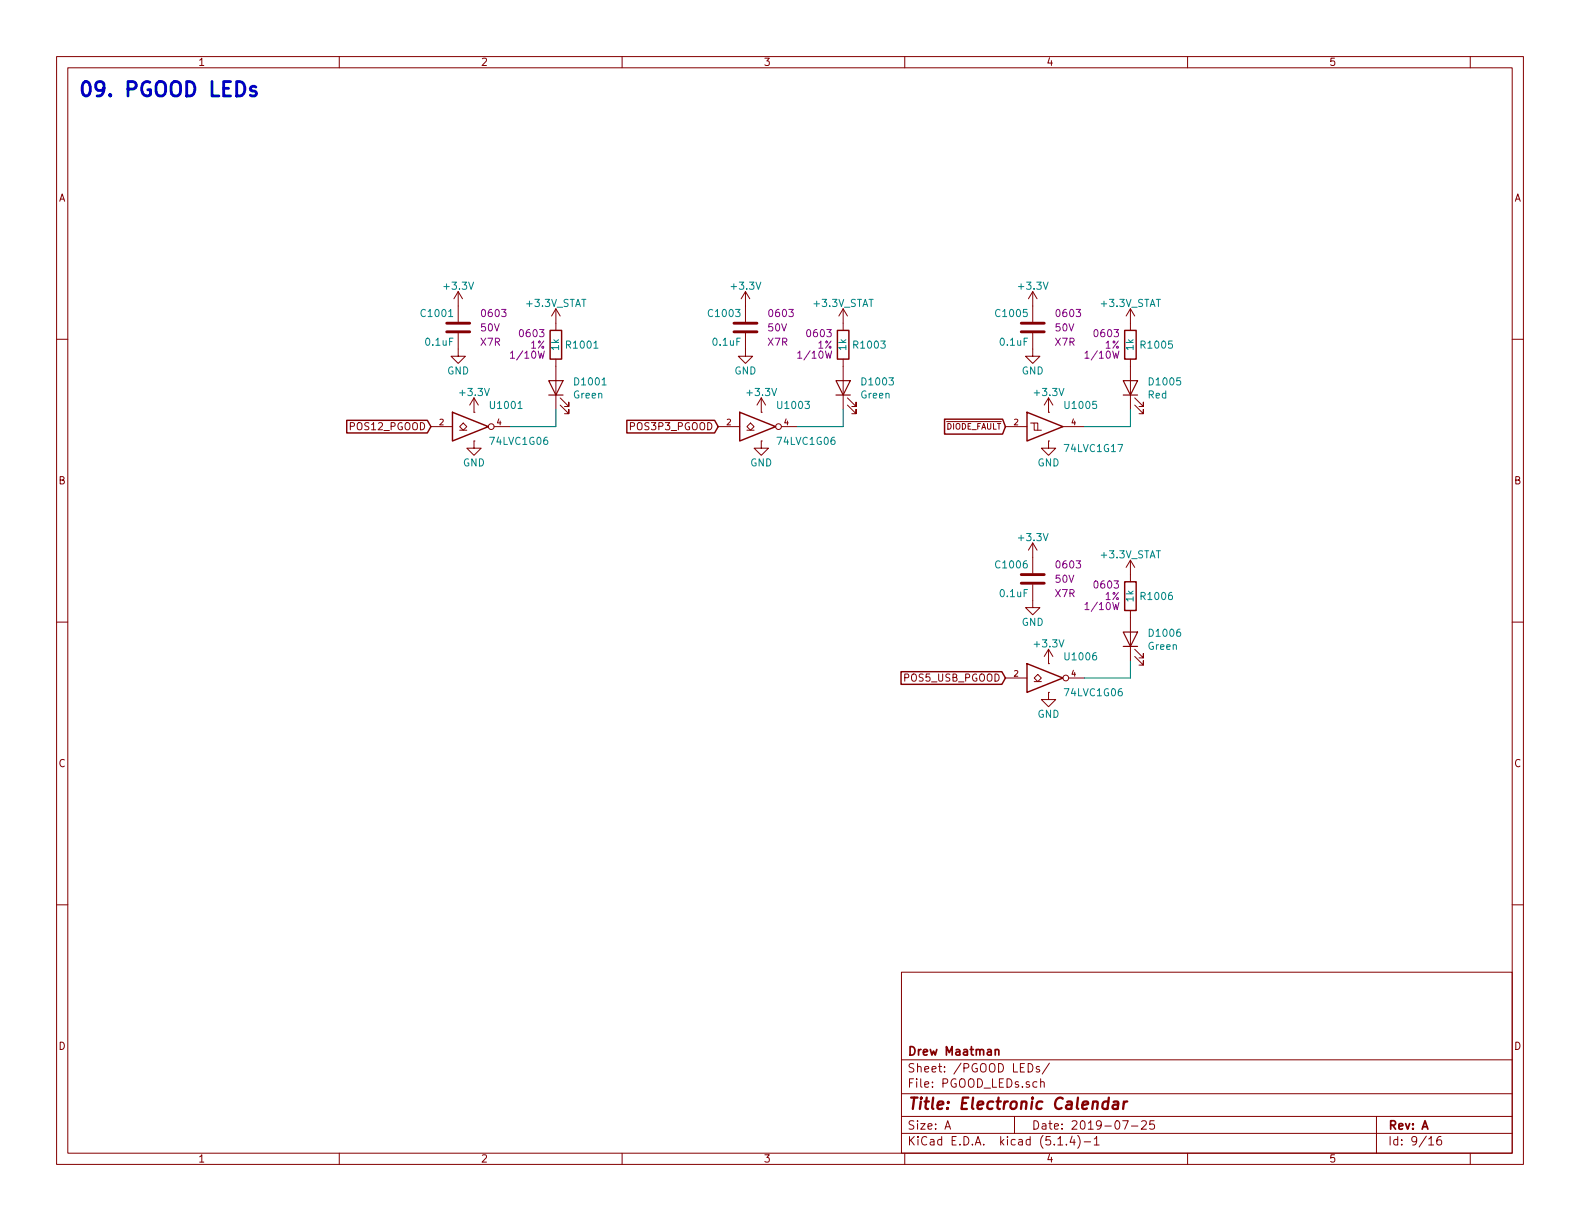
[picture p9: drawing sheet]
EESchema Schematic File Version 4
LIBS:Electronic_Calendar-cache
EELAYER 29 0
EELAYER END
$Descr A 11000 8500
encoding utf-8
Sheet 9 16
Title "Electronic Calendar"
Date "2019-07-25"
Rev "A"
Comp "Drew Maatman"
Comment1 ""
Comment2 ""
Comment3 ""
Comment4 ""
$EndDescr
$Comp
L Custom_Library:C_Custom C?
U 1 1
P 3190 2280
AR Path="/5BAAE1F3/5CB89777" Ref="C?"  Part="1" 
AR Path="/5BAAE1CB/5CB89777" Ref="C?"  Part="1" 
AR Path="/5BE48F98/5CB89777" Ref="C?"  Part="1" 
AR Path="/5CAD2D97/5CB89777" Ref="C?"  Part="1" 
AR Path="/5CB7A8BC/5CB89777" Ref="C?"  Part="1" 
AR Path="/5CB7A8C3/5CB89777" Ref="C?"  Part="1" 
AR Path="/5CE10A3F/5CB89777" Ref="C1001"  Part="1" 
F 0 "C1001" H 3215 2380 50  0000 L CNN
F 1 "0.1uF" H 3215 2180 50  0000 L CNN
F 2 "Capacitors_SMD:C_0603" H 3228 2130 50  0001 C CNN
F 3 "" H 3215 2380 50  0001 C CNN
F 4 "311-1344-1-ND" H 3615 2780 60  0001 C CNN "Digi-Key PN"
F 5 "0603" H 3040 2380 50  0000 R CNN "display_footprint"
F 6 "50V" H 3040 2280 50  0000 R CNN "Voltage"
F 7 "X7R" H 3040 2180 50  0000 R CNN "Dielectric"
	1    3190 2280
	-1   0    0    -1  
$EndComp
$Comp
L Device:LED D?
U 1 1
P 3870 2700
AR Path="/5BB844FD/5CB89785" Ref="D?"  Part="1" 
AR Path="/5BF346B3/5CB89785" Ref="D?"  Part="1" 
AR Path="/5BAAE1F3/5CB89785" Ref="D?"  Part="1" 
AR Path="/5CAD2D97/5CB89785" Ref="D?"  Part="1" 
AR Path="/5CB7A8BC/5CB89785" Ref="D?"  Part="1" 
AR Path="/5CB7A8C3/5CB89785" Ref="D?"  Part="1" 
AR Path="/5CE10A3F/5CB89785" Ref="D1001"  Part="1" 
F 0 "D1001" V 3909 2583 50  0000 R CNN
F 1 "Green" V 3818 2583 50  0000 R CNN
F 2 "LEDs:LED_0603" H 3870 2700 50  0001 C CNN
F 3 "~" H 3870 2700 50  0001 C CNN
F 4 "160-1446-1-ND" H -1290 -3620 50  0001 C CNN "Digi-Key PN"
	1    3870 2700
	0    -1   -1   0   
$EndComp
Wire Wire Line
	3550 2970 3870 2970
Wire Wire Line
	3870 2970 3870 2850
$Comp
L Custom_Library:R_Custom R?
U 1 1
P 3870 2400
AR Path="/5BAAE1F3/5CB89791" Ref="R?"  Part="1" 
AR Path="/5BAAE1DC/5CB89791" Ref="R?"  Part="1" 
AR Path="/5BAAE16C/5CB89791" Ref="R?"  Part="1" 
AR Path="/5BB844FD/5CB89791" Ref="R?"  Part="1" 
AR Path="/5BF346B3/5CB89791" Ref="R?"  Part="1" 
AR Path="/5CAD2D97/5CB89791" Ref="R?"  Part="1" 
AR Path="/5CB7A8BC/5CB89791" Ref="R?"  Part="1" 
AR Path="/5CB7A8C3/5CB89791" Ref="R?"  Part="1" 
AR Path="/5CE10A3F/5CB89791" Ref="R1001"  Part="1" 
F 0 "R1001" H 3810 2400 50  0000 R CNN
F 1 "1k" V 3870 2400 50  0000 C CNN
F 2 "Resistors_SMD:R_0603" H 3870 2400 50  0001 C CNN
F 3 "" H 3870 2400 50  0001 C CNN
F 4 "0603" H 3940 2480 50  0000 L CNN "display_footprint"
F 5 "1%" H 3940 2400 50  0000 L CNN "Tolerance"
F 6 "1/10W" H 3940 2330 50  0000 L CNN "Wattage"
F 7 "RMCF0603FT1K00CT-ND" H 4170 2800 60  0001 C CNN "Digi-Key PN"
	1    3870 2400
	-1   0    0    -1  
$EndComp
$Comp
L power:+3.3V #PWR?
U 1 1
P 3300 2870
AR Path="/5CB7A8BC/5CB8979D" Ref="#PWR?"  Part="1" 
AR Path="/5CB7A8C3/5CB8979D" Ref="#PWR?"  Part="1" 
AR Path="/5CE10A3F/5CB8979D" Ref="#PWR01005"  Part="1" 
F 0 "#PWR01005" H 3300 2720 50  0001 C CNN
F 1 "+3.3V" H 3300 3010 50  0000 C CNN
F 2 "" H 3300 2870 50  0001 C CNN
F 3 "" H 3300 2870 50  0001 C CNN
	1    3300 2870
	1    0    0    -1  
$EndComp
$Comp
L power:+3.3V #PWR?
U 1 1
P 3190 2130
AR Path="/5CB7A8BC/5CB897A3" Ref="#PWR?"  Part="1" 
AR Path="/5CB7A8C3/5CB897A3" Ref="#PWR?"  Part="1" 
AR Path="/5CE10A3F/5CB897A3" Ref="#PWR01001"  Part="1" 
F 0 "#PWR01001" H 3190 1980 50  0001 C CNN
F 1 "+3.3V" H 3190 2270 50  0000 C CNN
F 2 "" H 3190 2130 50  0001 C CNN
F 3 "" H 3190 2130 50  0001 C CNN
	1    3190 2130
	1    0    0    -1  
$EndComp
$Comp
L power:GND #PWR?
U 1 1
P 3300 3070
AR Path="/5CB7A8BC/5CB897A9" Ref="#PWR?"  Part="1" 
AR Path="/5CB7A8C3/5CB897A9" Ref="#PWR?"  Part="1" 
AR Path="/5CE10A3F/5CB897A9" Ref="#PWR01006"  Part="1" 
F 0 "#PWR01006" H 3300 2820 50  0001 C CNN
F 1 "GND" H 3300 2920 50  0000 C CNN
F 2 "" H 3300 3070 50  0001 C CNN
F 3 "" H 3300 3070 50  0001 C CNN
	1    3300 3070
	1    0    0    -1  
$EndComp
$Comp
L power:GND #PWR?
U 1 1
P 3190 2430
AR Path="/5CB7A8BC/5CB897AF" Ref="#PWR?"  Part="1" 
AR Path="/5CB7A8C3/5CB897AF" Ref="#PWR?"  Part="1" 
AR Path="/5CE10A3F/5CB897AF" Ref="#PWR01002"  Part="1" 
F 0 "#PWR01002" H 3190 2180 50  0001 C CNN
F 1 "GND" H 3190 2280 50  0000 C CNN
F 2 "" H 3190 2430 50  0001 C CNN
F 3 "" H 3190 2430 50  0001 C CNN
	1    3190 2430
	1    0    0    -1  
$EndComp
$Comp
L Custom_Library:C_Custom C?
U 1 1
P 5190 2280
AR Path="/5BAAE1F3/5CB97030" Ref="C?"  Part="1" 
AR Path="/5BAAE1CB/5CB97030" Ref="C?"  Part="1" 
AR Path="/5BE48F98/5CB97030" Ref="C?"  Part="1" 
AR Path="/5CAD2D97/5CB97030" Ref="C?"  Part="1" 
AR Path="/5CB7A8BC/5CB97030" Ref="C?"  Part="1" 
AR Path="/5CB7A8C3/5CB97030" Ref="C?"  Part="1" 
AR Path="/5CE10A3F/5CB97030" Ref="C1003"  Part="1" 
F 0 "C1003" H 5215 2380 50  0000 L CNN
F 1 "0.1uF" H 5215 2180 50  0000 L CNN
F 2 "Capacitors_SMD:C_0603" H 5228 2130 50  0001 C CNN
F 3 "" H 5215 2380 50  0001 C CNN
F 4 "311-1344-1-ND" H 5615 2780 60  0001 C CNN "Digi-Key PN"
F 5 "0603" H 5040 2380 50  0000 R CNN "display_footprint"
F 6 "50V" H 5040 2280 50  0000 R CNN "Voltage"
F 7 "X7R" H 5040 2180 50  0000 R CNN "Dielectric"
	1    5190 2280
	-1   0    0    -1  
$EndComp
$Comp
L Device:LED D?
U 1 1
P 5870 2700
AR Path="/5BB844FD/5CB9703B" Ref="D?"  Part="1" 
AR Path="/5BF346B3/5CB9703B" Ref="D?"  Part="1" 
AR Path="/5BAAE1F3/5CB9703B" Ref="D?"  Part="1" 
AR Path="/5CAD2D97/5CB9703B" Ref="D?"  Part="1" 
AR Path="/5CB7A8BC/5CB9703B" Ref="D?"  Part="1" 
AR Path="/5CB7A8C3/5CB9703B" Ref="D?"  Part="1" 
AR Path="/5CE10A3F/5CB9703B" Ref="D1003"  Part="1" 
F 0 "D1003" V 5909 2583 50  0000 R CNN
F 1 "Green" V 5818 2583 50  0000 R CNN
F 2 "LEDs:LED_0603" H 5870 2700 50  0001 C CNN
F 3 "~" H 5870 2700 50  0001 C CNN
F 4 "160-1446-1-ND" H 710 -3620 50  0001 C CNN "Digi-Key PN"
	1    5870 2700
	0    -1   -1   0   
$EndComp
Wire Wire Line
	5550 2970 5870 2970
Wire Wire Line
	5870 2970 5870 2850
$Comp
L Custom_Library:R_Custom R?
U 1 1
P 5870 2400
AR Path="/5BAAE1F3/5CB9704B" Ref="R?"  Part="1" 
AR Path="/5BAAE1DC/5CB9704B" Ref="R?"  Part="1" 
AR Path="/5BAAE16C/5CB9704B" Ref="R?"  Part="1" 
AR Path="/5BB844FD/5CB9704B" Ref="R?"  Part="1" 
AR Path="/5BF346B3/5CB9704B" Ref="R?"  Part="1" 
AR Path="/5CAD2D97/5CB9704B" Ref="R?"  Part="1" 
AR Path="/5CB7A8BC/5CB9704B" Ref="R?"  Part="1" 
AR Path="/5CB7A8C3/5CB9704B" Ref="R?"  Part="1" 
AR Path="/5CE10A3F/5CB9704B" Ref="R1003"  Part="1" 
F 0 "R1003" H 5810 2400 50  0000 R CNN
F 1 "1k" V 5870 2400 50  0000 C CNN
F 2 "Resistors_SMD:R_0603" H 5870 2400 50  0001 C CNN
F 3 "" H 5870 2400 50  0001 C CNN
F 4 "0603" H 5940 2480 50  0000 L CNN "display_footprint"
F 5 "1%" H 5940 2400 50  0000 L CNN "Tolerance"
F 6 "1/10W" H 5940 2330 50  0000 L CNN "Wattage"
F 7 "RMCF0603FT1K00CT-ND" H 6170 2800 60  0001 C CNN "Digi-Key PN"
	1    5870 2400
	-1   0    0    -1  
$EndComp
$Comp
L power:+3.3V #PWR?
U 1 1
P 5300 2870
AR Path="/5CB7A8BC/5CB9705F" Ref="#PWR?"  Part="1" 
AR Path="/5CB7A8C3/5CB9705F" Ref="#PWR?"  Part="1" 
AR Path="/5CE10A3F/5CB9705F" Ref="#PWR01015"  Part="1" 
F 0 "#PWR01015" H 5300 2720 50  0001 C CNN
F 1 "+3.3V" H 5300 3010 50  0000 C CNN
F 2 "" H 5300 2870 50  0001 C CNN
F 3 "" H 5300 2870 50  0001 C CNN
	1    5300 2870
	1    0    0    -1  
$EndComp
$Comp
L power:+3.3V #PWR?
U 1 1
P 5190 2130
AR Path="/5CB7A8BC/5CB97069" Ref="#PWR?"  Part="1" 
AR Path="/5CB7A8C3/5CB97069" Ref="#PWR?"  Part="1" 
AR Path="/5CE10A3F/5CB97069" Ref="#PWR01011"  Part="1" 
F 0 "#PWR01011" H 5190 1980 50  0001 C CNN
F 1 "+3.3V" H 5190 2270 50  0000 C CNN
F 2 "" H 5190 2130 50  0001 C CNN
F 3 "" H 5190 2130 50  0001 C CNN
	1    5190 2130
	1    0    0    -1  
$EndComp
$Comp
L power:GND #PWR?
U 1 1
P 5300 3070
AR Path="/5CB7A8BC/5CB97073" Ref="#PWR?"  Part="1" 
AR Path="/5CB7A8C3/5CB97073" Ref="#PWR?"  Part="1" 
AR Path="/5CE10A3F/5CB97073" Ref="#PWR01016"  Part="1" 
F 0 "#PWR01016" H 5300 2820 50  0001 C CNN
F 1 "GND" H 5300 2920 50  0000 C CNN
F 2 "" H 5300 3070 50  0001 C CNN
F 3 "" H 5300 3070 50  0001 C CNN
	1    5300 3070
	1    0    0    -1  
$EndComp
$Comp
L power:GND #PWR?
U 1 1
P 5190 2430
AR Path="/5CB7A8BC/5CB9707D" Ref="#PWR?"  Part="1" 
AR Path="/5CB7A8C3/5CB9707D" Ref="#PWR?"  Part="1" 
AR Path="/5CE10A3F/5CB9707D" Ref="#PWR01012"  Part="1" 
F 0 "#PWR01012" H 5190 2180 50  0001 C CNN
F 1 "GND" H 5190 2280 50  0000 C CNN
F 2 "" H 5190 2430 50  0001 C CNN
F 3 "" H 5190 2430 50  0001 C CNN
	1    5190 2430
	1    0    0    -1  
$EndComp
Text GLabel 3000 2970 0    50   Input ~ 0
POS12_PGOOD
$Comp
L Custom_Library:74LVC1G06_Power U1001
U 1 1
P 3300 2970
F 0 "U1001" H 3400 3120 50  0000 L CNN
F 1 "74LVC1G06" H 3400 2870 50  0000 L CNN
F 2 "TO_SOT_Packages_SMD:SOT-353_SC-70-5" H 3300 3020 50  0001 C CNN
F 3 "http://www.ti.com/lit/ds/symlink/sn74lvc1g06.pdf" H 3300 2970 50  0001 C CNN
F 4 "296-8484-1-ND" H 3300 2970 50  0001 C CNN "Digi-Key PN"
	1    3300 2970
	1    0    0    -1  
$EndComp
$Comp
L Custom_Library:74LVC1G06_Power U1003
U 1 1
P 5300 2970
F 0 "U1003" H 5400 3120 50  0000 L CNN
F 1 "74LVC1G06" H 5400 2870 50  0000 L CNN
F 2 "TO_SOT_Packages_SMD:SOT-353_SC-70-5" H 5300 3020 50  0001 C CNN
F 3 "http://www.ti.com/lit/ds/symlink/sn74lvc1g06.pdf" H 5300 2970 50  0001 C CNN
F 4 "296-8484-1-ND" H 5300 2970 50  0001 C CNN "Digi-Key PN"
	1    5300 2970
	1    0    0    -1  
$EndComp
Text GLabel 5000 2970 0    50   Input ~ 0
POS3P3_PGOOD
$Comp
L Custom_Library:C_Custom C?
U 1 1
P 7190 2280
AR Path="/5BAAE1F3/5CBB462A" Ref="C?"  Part="1" 
AR Path="/5BAAE1CB/5CBB462A" Ref="C?"  Part="1" 
AR Path="/5BE48F98/5CBB462A" Ref="C?"  Part="1" 
AR Path="/5CAD2D97/5CBB462A" Ref="C?"  Part="1" 
AR Path="/5CB7A8BC/5CBB462A" Ref="C?"  Part="1" 
AR Path="/5CB7A8C3/5CBB462A" Ref="C?"  Part="1" 
AR Path="/5CE10A3F/5CBB462A" Ref="C1005"  Part="1" 
F 0 "C1005" H 7215 2380 50  0000 L CNN
F 1 "0.1uF" H 7215 2180 50  0000 L CNN
F 2 "Capacitors_SMD:C_0603" H 7228 2130 50  0001 C CNN
F 3 "" H 7215 2380 50  0001 C CNN
F 4 "311-1344-1-ND" H 7615 2780 60  0001 C CNN "Digi-Key PN"
F 5 "0603" H 7040 2380 50  0000 R CNN "display_footprint"
F 6 "50V" H 7040 2280 50  0000 R CNN "Voltage"
F 7 "X7R" H 7040 2180 50  0000 R CNN "Dielectric"
	1    7190 2280
	-1   0    0    -1  
$EndComp
$Comp
L Device:LED D?
U 1 1
P 7870 2700
AR Path="/5BB844FD/5CBB4635" Ref="D?"  Part="1" 
AR Path="/5BF346B3/5CBB4635" Ref="D?"  Part="1" 
AR Path="/5BAAE1F3/5CBB4635" Ref="D?"  Part="1" 
AR Path="/5CAD2D97/5CBB4635" Ref="D?"  Part="1" 
AR Path="/5CB7A8BC/5CBB4635" Ref="D?"  Part="1" 
AR Path="/5CB7A8C3/5CBB4635" Ref="D?"  Part="1" 
AR Path="/5CE10A3F/5CBB4635" Ref="D1005"  Part="1" 
F 0 "D1005" V 7909 2583 50  0000 R CNN
F 1 "Red" V 7818 2583 50  0000 R CNN
F 2 "LEDs:LED_0603" H 7870 2700 50  0001 C CNN
F 3 "~" H 7870 2700 50  0001 C CNN
F 4 "160-1447-1-ND" H 7870 2700 50  0001 C CNN "Digi-Key PN"
	1    7870 2700
	0    -1   -1   0   
$EndComp
Wire Wire Line
	7550 2970 7870 2970
Wire Wire Line
	7870 2970 7870 2850
$Comp
L Custom_Library:R_Custom R?
U 1 1
P 7870 2400
AR Path="/5BAAE1F3/5CBB4645" Ref="R?"  Part="1" 
AR Path="/5BAAE1DC/5CBB4645" Ref="R?"  Part="1" 
AR Path="/5BAAE16C/5CBB4645" Ref="R?"  Part="1" 
AR Path="/5BB844FD/5CBB4645" Ref="R?"  Part="1" 
AR Path="/5BF346B3/5CBB4645" Ref="R?"  Part="1" 
AR Path="/5CAD2D97/5CBB4645" Ref="R?"  Part="1" 
AR Path="/5CB7A8BC/5CBB4645" Ref="R?"  Part="1" 
AR Path="/5CB7A8C3/5CBB4645" Ref="R?"  Part="1" 
AR Path="/5CE10A3F/5CBB4645" Ref="R1005"  Part="1" 
F 0 "R1005" H 7810 2400 50  0000 R CNN
F 1 "1k" V 7870 2400 50  0000 C CNN
F 2 "Resistors_SMD:R_0603" H 7870 2400 50  0001 C CNN
F 3 "" H 7870 2400 50  0001 C CNN
F 4 "0603" H 7940 2480 50  0000 L CNN "display_footprint"
F 5 "1%" H 7940 2400 50  0000 L CNN "Tolerance"
F 6 "1/10W" H 7940 2330 50  0000 L CNN "Wattage"
F 7 "RMCF0603FT1K00CT-ND" H 8170 2800 60  0001 C CNN "Digi-Key PN"
	1    7870 2400
	-1   0    0    -1  
$EndComp
$Comp
L power:+3.3V #PWR?
U 1 1
P 7300 2870
AR Path="/5CB7A8BC/5CBB4659" Ref="#PWR?"  Part="1" 
AR Path="/5CB7A8C3/5CBB4659" Ref="#PWR?"  Part="1" 
AR Path="/5CE10A3F/5CBB4659" Ref="#PWR01025"  Part="1" 
F 0 "#PWR01025" H 7300 2720 50  0001 C CNN
F 1 "+3.3V" H 7300 3010 50  0000 C CNN
F 2 "" H 7300 2870 50  0001 C CNN
F 3 "" H 7300 2870 50  0001 C CNN
	1    7300 2870
	1    0    0    -1  
$EndComp
$Comp
L power:+3.3V #PWR?
U 1 1
P 7190 2130
AR Path="/5CB7A8BC/5CBB4663" Ref="#PWR?"  Part="1" 
AR Path="/5CB7A8C3/5CBB4663" Ref="#PWR?"  Part="1" 
AR Path="/5CE10A3F/5CBB4663" Ref="#PWR01021"  Part="1" 
F 0 "#PWR01021" H 7190 1980 50  0001 C CNN
F 1 "+3.3V" H 7190 2270 50  0000 C CNN
F 2 "" H 7190 2130 50  0001 C CNN
F 3 "" H 7190 2130 50  0001 C CNN
	1    7190 2130
	1    0    0    -1  
$EndComp
$Comp
L power:GND #PWR?
U 1 1
P 7300 3070
AR Path="/5CB7A8BC/5CBB466D" Ref="#PWR?"  Part="1" 
AR Path="/5CB7A8C3/5CBB466D" Ref="#PWR?"  Part="1" 
AR Path="/5CE10A3F/5CBB466D" Ref="#PWR01026"  Part="1" 
F 0 "#PWR01026" H 7300 2820 50  0001 C CNN
F 1 "GND" H 7300 2920 50  0000 C CNN
F 2 "" H 7300 3070 50  0001 C CNN
F 3 "" H 7300 3070 50  0001 C CNN
	1    7300 3070
	1    0    0    -1  
$EndComp
$Comp
L power:GND #PWR?
U 1 1
P 7190 2430
AR Path="/5CB7A8BC/5CBB4677" Ref="#PWR?"  Part="1" 
AR Path="/5CB7A8C3/5CBB4677" Ref="#PWR?"  Part="1" 
AR Path="/5CE10A3F/5CBB4677" Ref="#PWR01022"  Part="1" 
F 0 "#PWR01022" H 7190 2180 50  0001 C CNN
F 1 "GND" H 7190 2280 50  0000 C CNN
F 2 "" H 7190 2430 50  0001 C CNN
F 3 "" H 7190 2430 50  0001 C CNN
	1    7190 2430
	1    0    0    -1  
$EndComp
$Comp
L Custom_Library:C_Custom C?
U 1 1
P 7190 4030
AR Path="/5BAAE1F3/5CBB4685" Ref="C?"  Part="1" 
AR Path="/5BAAE1CB/5CBB4685" Ref="C?"  Part="1" 
AR Path="/5BE48F98/5CBB4685" Ref="C?"  Part="1" 
AR Path="/5CAD2D97/5CBB4685" Ref="C?"  Part="1" 
AR Path="/5CB7A8BC/5CBB4685" Ref="C?"  Part="1" 
AR Path="/5CB7A8C3/5CBB4685" Ref="C?"  Part="1" 
AR Path="/5CE10A3F/5CBB4685" Ref="C1006"  Part="1" 
F 0 "C1006" H 7215 4130 50  0000 L CNN
F 1 "0.1uF" H 7215 3930 50  0000 L CNN
F 2 "Capacitors_SMD:C_0603" H 7228 3880 50  0001 C CNN
F 3 "" H 7215 4130 50  0001 C CNN
F 4 "311-1344-1-ND" H 7615 4530 60  0001 C CNN "Digi-Key PN"
F 5 "0603" H 7040 4130 50  0000 R CNN "display_footprint"
F 6 "50V" H 7040 4030 50  0000 R CNN "Voltage"
F 7 "X7R" H 7040 3930 50  0000 R CNN "Dielectric"
	1    7190 4030
	-1   0    0    -1  
$EndComp
$Comp
L Device:LED D?
U 1 1
P 7870 4450
AR Path="/5BB844FD/5CBB4690" Ref="D?"  Part="1" 
AR Path="/5BF346B3/5CBB4690" Ref="D?"  Part="1" 
AR Path="/5BAAE1F3/5CBB4690" Ref="D?"  Part="1" 
AR Path="/5CAD2D97/5CBB4690" Ref="D?"  Part="1" 
AR Path="/5CB7A8BC/5CBB4690" Ref="D?"  Part="1" 
AR Path="/5CB7A8C3/5CBB4690" Ref="D?"  Part="1" 
AR Path="/5CE10A3F/5CBB4690" Ref="D1006"  Part="1" 
F 0 "D1006" V 7909 4333 50  0000 R CNN
F 1 "Green" V 7818 4333 50  0000 R CNN
F 2 "LEDs:LED_0603" H 7870 4450 50  0001 C CNN
F 3 "~" H 7870 4450 50  0001 C CNN
F 4 "160-1446-1-ND" H 2710 -1870 50  0001 C CNN "Digi-Key PN"
	1    7870 4450
	0    -1   -1   0   
$EndComp
Wire Wire Line
	7550 4720 7870 4720
Wire Wire Line
	7870 4720 7870 4600
$Comp
L Custom_Library:R_Custom R?
U 1 1
P 7870 4150
AR Path="/5BAAE1F3/5CBB46A0" Ref="R?"  Part="1" 
AR Path="/5BAAE1DC/5CBB46A0" Ref="R?"  Part="1" 
AR Path="/5BAAE16C/5CBB46A0" Ref="R?"  Part="1" 
AR Path="/5BB844FD/5CBB46A0" Ref="R?"  Part="1" 
AR Path="/5BF346B3/5CBB46A0" Ref="R?"  Part="1" 
AR Path="/5CAD2D97/5CBB46A0" Ref="R?"  Part="1" 
AR Path="/5CB7A8BC/5CBB46A0" Ref="R?"  Part="1" 
AR Path="/5CB7A8C3/5CBB46A0" Ref="R?"  Part="1" 
AR Path="/5CE10A3F/5CBB46A0" Ref="R1006"  Part="1" 
F 0 "R1006" H 7810 4150 50  0000 R CNN
F 1 "1k" V 7870 4150 50  0000 C CNN
F 2 "Resistors_SMD:R_0603" H 7870 4150 50  0001 C CNN
F 3 "" H 7870 4150 50  0001 C CNN
F 4 "0603" H 7940 4230 50  0000 L CNN "display_footprint"
F 5 "1%" H 7940 4150 50  0000 L CNN "Tolerance"
F 6 "1/10W" H 7940 4080 50  0000 L CNN "Wattage"
F 7 "RMCF0603FT1K00CT-ND" H 8170 4550 60  0001 C CNN "Digi-Key PN"
	1    7870 4150
	-1   0    0    -1  
$EndComp
$Comp
L power:+3.3V #PWR?
U 1 1
P 7300 4620
AR Path="/5CB7A8BC/5CBB46B4" Ref="#PWR?"  Part="1" 
AR Path="/5CB7A8C3/5CBB46B4" Ref="#PWR?"  Part="1" 
AR Path="/5CE10A3F/5CBB46B4" Ref="#PWR01027"  Part="1" 
F 0 "#PWR01027" H 7300 4470 50  0001 C CNN
F 1 "+3.3V" H 7300 4760 50  0000 C CNN
F 2 "" H 7300 4620 50  0001 C CNN
F 3 "" H 7300 4620 50  0001 C CNN
	1    7300 4620
	1    0    0    -1  
$EndComp
$Comp
L power:+3.3V #PWR?
U 1 1
P 7190 3880
AR Path="/5CB7A8BC/5CBB46BE" Ref="#PWR?"  Part="1" 
AR Path="/5CB7A8C3/5CBB46BE" Ref="#PWR?"  Part="1" 
AR Path="/5CE10A3F/5CBB46BE" Ref="#PWR01023"  Part="1" 
F 0 "#PWR01023" H 7190 3730 50  0001 C CNN
F 1 "+3.3V" H 7190 4020 50  0000 C CNN
F 2 "" H 7190 3880 50  0001 C CNN
F 3 "" H 7190 3880 50  0001 C CNN
	1    7190 3880
	1    0    0    -1  
$EndComp
$Comp
L power:GND #PWR?
U 1 1
P 7300 4820
AR Path="/5CB7A8BC/5CBB46C8" Ref="#PWR?"  Part="1" 
AR Path="/5CB7A8C3/5CBB46C8" Ref="#PWR?"  Part="1" 
AR Path="/5CE10A3F/5CBB46C8" Ref="#PWR01028"  Part="1" 
F 0 "#PWR01028" H 7300 4570 50  0001 C CNN
F 1 "GND" H 7300 4670 50  0000 C CNN
F 2 "" H 7300 4820 50  0001 C CNN
F 3 "" H 7300 4820 50  0001 C CNN
	1    7300 4820
	1    0    0    -1  
$EndComp
$Comp
L power:GND #PWR?
U 1 1
P 7190 4180
AR Path="/5CB7A8BC/5CBB46D2" Ref="#PWR?"  Part="1" 
AR Path="/5CB7A8C3/5CBB46D2" Ref="#PWR?"  Part="1" 
AR Path="/5CE10A3F/5CBB46D2" Ref="#PWR01024"  Part="1" 
F 0 "#PWR01024" H 7190 3930 50  0001 C CNN
F 1 "GND" H 7190 4030 50  0000 C CNN
F 2 "" H 7190 4180 50  0001 C CNN
F 3 "" H 7190 4180 50  0001 C CNN
	1    7190 4180
	1    0    0    -1  
$EndComp
$Comp
L Custom_Library:74LVC1G06_Power U1006
U 1 1
P 7300 4720
F 0 "U1006" H 7400 4870 50  0000 L CNN
F 1 "74LVC1G06" H 7400 4620 50  0000 L CNN
F 2 "TO_SOT_Packages_SMD:SOT-353_SC-70-5" H 7300 4770 50  0001 C CNN
F 3 "http://www.ti.com/lit/ds/symlink/sn74lvc1g06.pdf" H 7300 4720 50  0001 C CNN
F 4 "296-8484-1-ND" H 7300 4720 50  0001 C CNN "Digi-Key PN"
	1    7300 4720
	1    0    0    -1  
$EndComp
Text GLabel 7000 4720 0    50   Input ~ 0
POS5_USB_PGOOD
Text Notes 540  690  0    100  ~ 20
09. PGOOD LEDs
$Comp
L Custom_Library:74LVC1G17_Power U1005
U 1 1
P 7300 2970
F 0 "U1005" H 7400 3120 50  0000 L CNN
F 1 "74LVC1G17" H 7400 2820 50  0000 L CNN
F 2 "TO_SOT_Packages_SMD:SOT-353_SC-70-5" H 7300 2970 50  0001 C CNN
F 3 "http://www.ti.com/lit/sg/scyt129e/scyt129e.pdf" H 7400 3120 50  0001 C CNN
F 4 "296-11934-1-ND" H 7300 2970 50  0001 C CNN "Digi-Key PN"
	1    7300 2970
	1    0    0    -1  
$EndComp
Text GLabel 7000 2970 0    40   Input ~ 0
~DIODE_FAULT
$Comp
L Custom_Library:+3.3V_STAT #PWR0907
U 1 1
P 3870 2250
F 0 "#PWR0907" H 3870 2100 50  0001 C CNN
F 1 "+3.3V_STAT" H 3870 2390 50  0000 C CNN
F 2 "" H 3870 2250 50  0001 C CNN
F 3 "" H 3870 2250 50  0001 C CNN
	1    3870 2250
	1    0    0    -1  
$EndComp
$Comp
L Custom_Library:+3.3V_STAT #PWR0908
U 1 1
P 5870 2250
F 0 "#PWR0908" H 5870 2100 50  0001 C CNN
F 1 "+3.3V_STAT" H 5870 2390 50  0000 C CNN
F 2 "" H 5870 2250 50  0001 C CNN
F 3 "" H 5870 2250 50  0001 C CNN
	1    5870 2250
	1    0    0    -1  
$EndComp
$Comp
L Custom_Library:+3.3V_STAT #PWR0909
U 1 1
P 7870 2250
F 0 "#PWR0909" H 7870 2100 50  0001 C CNN
F 1 "+3.3V_STAT" H 7870 2390 50  0000 C CNN
F 2 "" H 7870 2250 50  0001 C CNN
F 3 "" H 7870 2250 50  0001 C CNN
	1    7870 2250
	1    0    0    -1  
$EndComp
$Comp
L Custom_Library:+3.3V_STAT #PWR0910
U 1 1
P 7870 4000
F 0 "#PWR0910" H 7870 3850 50  0001 C CNN
F 1 "+3.3V_STAT" H 7870 4140 50  0000 C CNN
F 2 "" H 7870 4000 50  0001 C CNN
F 3 "" H 7870 4000 50  0001 C CNN
	1    7870 4000
	1    0    0    -1  
$EndComp
$EndSCHEMATC
